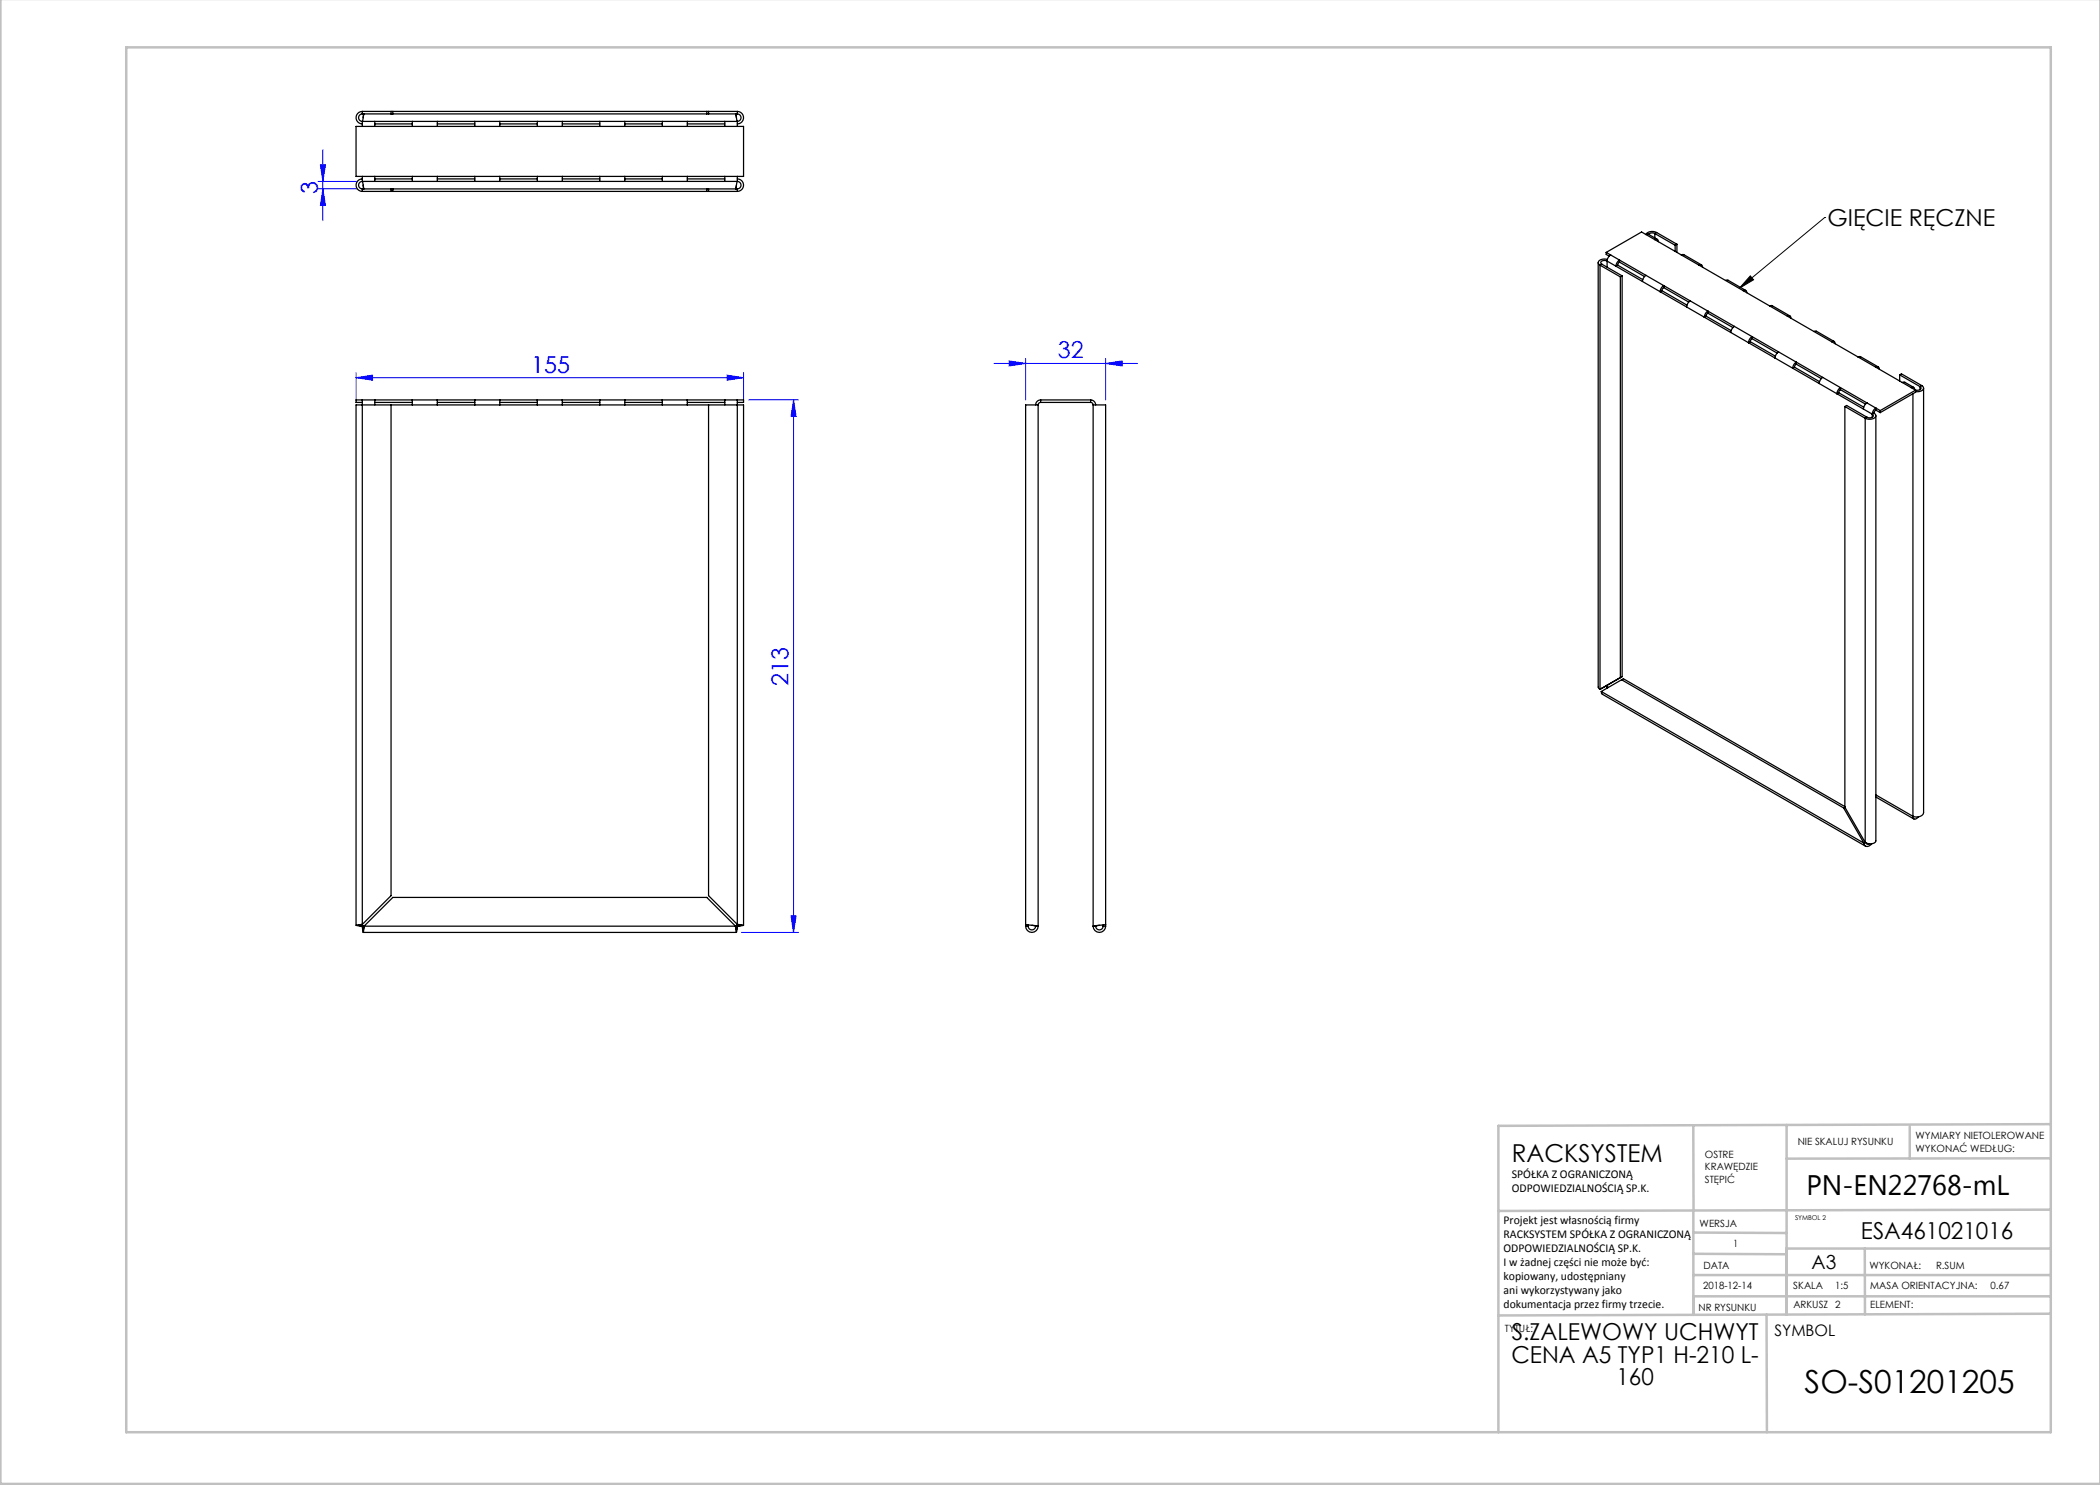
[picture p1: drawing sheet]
<svg xmlns="http://www.w3.org/2000/svg" width="420mm" height="297mm" viewBox="0 0 420 297" stroke-linecap="round" stroke-linejoin="round" font-family="sans-serif">
<path d="M350.1 55.2l.6 .8-2.9 1.7zM364.9 43.5h.1M364.9 43.5l-17.1 14.2" fill="none" stroke="#000" stroke-width=".2"/>
<g fill="none" stroke="#00f" stroke-width=".2">
<path d="M63.6 36.3h7.9M63.6 37.8h7.9M64.1 33h1l-.5 3.3zM64.6 37.8l.5 3.3h-1zM64.6 29.9v14.2M71.2 75.5l3.3-.5v1zM71.2 74.5v5.5M71.2 75.5h77.5M145.4 75l3.3 .5-3.3 .5zM148.7 74.5v5.5M149.7 80h10M158.7 80l.5 3.3h-1z"/>
<path d="M158.7 80v106.5M198.8 72.7h28.7M201.8 72.2l3.3 .5-3.3 .5zM205.1 71.7v8.3M221.1 72.7l3.3-.5v1zM221.1 71.7v8.3M148.3 186.5h11.4M158.2 183.2h1l-.5 3.3z"/>
</g>
<g fill="none" stroke="#c0c0c0" stroke-width=".5">
<path d="M.1 -.1v296.9h419.9M25.2 9.5h385v276.9h-385zM338.7 225.2v16.9M357.3 225v37.9M382 225.4v6.3M410.1 224.8l-110.4 .4v61.2M410.1 231.7h-52.8M338.7 259.3h71.5M338.7 255h71.5M338.7 250.8l18.6 .1M338.7 246.5l18.6 .1M338.7 242.1v20.9"/>
<path d="M373 249.7v13.2M410.1 241.9l-110.4 .3M410.2 249.7h-52.9v13.2M353.3 262.9l.1 23.5M410.2 262.7l-110.5 .4"/>
</g>
<path d="M350.1 55.2l.6 .8-2.9 1.7z" fill="#000"/>
<g fill="#00f">
<path d="M145.4 75l3.3 .5-3.3 .5zM71.2 75.5l3.3-.5v1z"/>
<path d="M201.8 72.2l3.3 .5-3.3 .5zM221.1 72.7l3.3-.5v1z"/>
<path d="M158.7 80l.5 3.3h-1zM158.2 183.2h1l-.5 3.3zM64.1 33h1l-.5 3.3zM64.6 37.8l.5 3.3h-1z"/>
</g>
<g fill="none" stroke="#000" stroke-width=".25">
<path d="M71.2 25.3h77.5v10h-77.5zM72.5 24.3v1M72.5 35.3v1M72.5 22.8a.75 .75 0 0 0-.8 .7 .75 .75 0 0 0 .8 .8M72.5 22.3a1.25 1.25 0 0 0-1.3 1.2 1.25 1.25 0 0 0 1.3 1.3M72.5 36.3a.75 .75 0 0 0-.8 .7 .75 .75 0 0 0 .8 .8M72.5 35.8a1.25 1.25 0 0 0-1.3 1.2 1.25 1.25 0 0 0 1.3 1.3M72.5 36.3l.3 1.5M72.5 22.3v.5M72.5 37.8v.5M72.5 24.3h75M72.5 36.3h75"/>
<path d="M72.5 22.3h75M72.5 22.8h75M72.5 38.3h75M72.5 37.8h75M72.6 37l.1 .8M72.7 22.8l-.1 .7M72.8 22.8l-.3 1.5M75 24.3v1M75 35.3v1M75 24.8h7.5M75 35.8h7.5M78.2 22.3v.5"/>
<path d="M78.2 37.8v.5M78.6 22.3v.5M78.6 37.8v.5M82.5 24.3v1M82.5 35.3v1M87.5 24.3v1M87.5 35.3v1M87.5 24.8h7.5M87.5 35.8h7.5M95 24.3v1M95 35.3v1M100 24.3v1"/>
<path d="M100 35.3v1M100 24.8h7.5M100 35.8h7.5M107.5 24.3v1M107.5 35.3v1M112.5 24.3v1M112.5 35.3v1M112.5 24.8h7.5M112.5 35.8h7.5M120 24.3v1M120 35.3v1M125 24.3v1"/>
<path d="M125 35.3v1M125 24.8h7.5M125 35.8h7.5M132.5 24.3v1M132.5 35.3v1M137.5 24.3v1M137.5 35.3v1M137.5 24.8h7.5M137.5 35.8h7.5M141.4 22.3v.5M141.4 37.8v.5M141.7 22.3v.5"/>
<path d="M141.7 37.8v.5M145 24.3v1M145 35.3v1M147.1 22.8l.4 1.5M147.2 22.8l.1 .7M147.3 37l-.1 .8M147.5 24.3v1M147.5 35.3v1M147.5 22.8a.75 .75 0 0 1 .7 .7 .75 .75 0 0 1-.7 .8M147.5 22.3a1.25 1.25 0 0 1 1.2 1.2 1.25 1.25 0 0 1-1.2 1.3M147.5 36.3a.75 .75 0 0 1 .7 .7 .75 .75 0 0 1-.7 .8M147.5 35.8a1.25 1.25 0 0 1 1.2 1.2 1.25 1.25 0 0 1-1.2 1.3"/>
<path d="M147.5 36.3l-.4 1.5M147.5 22.3v.5M147.5 37.8v.5M319.6 52.5v84.9l.4 .5M320 53l4.1 2.4M320 53v84.9M320.4 52.8l-.4 .2M320.4 52.8l4 2.4M321.2 50.5l54.8 31.6M321.2 50.5l7.1-4.1 53.9 31.1M321.2 50.5v.4l.6 .3M321.4 52.2l-.5-.1a.54 .54 0 0 0-.7 .6l.2 .1"/>
<path d="M321.4 52.2v1.2M321.4 52.2l28.3 16.3M321.5 51.9a1.21 1.21 0 0 0-1.8 .8l.3 .3M322.1 51a1.56 1.56 0 0 0-.7 1.2M323.5 53l5.1 2.9M323.9 52.4v-.4a1.56 1.56 0 0 0-.7 1.2l.3-.2M323.9 52.4l-.4 .6M323.9 52.4l5 2.9M324.1 55.4v80.1M324.4 55.2v80.1l-4.4 2.6M324.4 55.2l-.3 .2M329.2 55.1a1.56 1.56 0 0 0-.7 1.2"/>
<path d="M331 47.9a.43 .43 0 0 1 .5 0 .43 .43 0 0 1 .2 .4M331 46.7l-.9-.1-.4 .3M331 46.7v.9M331 46.7l4 2.4M331.3 46.5a1.59 1.59 0 0 0-2.1 .4h.5l1.8 1M331.3 46.5l4.1 2.3M331.3 46.5l-.3 .2M332.4 58.1l5 2.9M332.7 57.5l-.3 .6M332.7 57.5v-.4a1.56 1.56 0 0 0-.7 1.2l.4-.2M332.7 57.5l5 2.9M335 49.1v1.2"/>
<path d="M335.4 48.8v1.7M335.4 48.8l-.4 .3M336.3 51l.5-.1 3.5 2.1M339.8 53a.43 .43 0 0 1 .5 0 .43 .43 0 0 1 .2 .4M345.1 56.1l.5-.1 3.5 2.1M348.6 58.1a.43 .43 0 0 1 .5 0 .43 .43 0 0 1 .3 .4M72.5 80v1M75 80v1M82.5 80v1M87.5 80v1M95 80v1M100 80v1"/>
<path d="M107.5 80v1M112.5 80v1M120 80v1M125 80v1M132.5 80v1M137.5 80v1M145 80v1M147.5 80v1M208.1 80a1 1 0 0 0-1 1M208.1 80h10M208.1 80v.5M218.1 80a1 1 0 0 1 1 1"/>
<path d="M218.1 80v.5M338 60.2a1.56 1.56 0 0 0-.7 1.2M341.2 63.2l5 2.9M341.6 62.6v-.4a1.56 1.56 0 0 0-.7 1.2l.3-.2M341.6 62.6l-.4 .6M341.6 62.6l5 2.9M346.9 65.3a1.56 1.56 0 0 0-.7 1.2M349.7 68.5l24.8 14.3M350.1 68.3l5 2.9M350.1 68.3l-.4 .2M350.4 67.7v-.4a1.56 1.56 0 0 0-.7 1.2M350.4 67.7l-.3 .6"/>
<path d="M350.4 67.7l5 2.9M353.9 61.2l.5-.1 3.6 2.1M355.7 70.4a1.56 1.56 0 0 0-.7 1.2M357.5 63.2a.43 .43 0 0 1 .5 0 .43 .43 0 0 1 .2 .4M358.9 73.4l5 2.9M359.2 72.8l-.3 .6M359.2 72.8v-.4a1.56 1.56 0 0 0-.7 1.2l.4-.2M359.2 72.8l5.1 2.9M362.8 66.3l.5-.1 3.5 2.1M364.6 75.5a1.56 1.56 0 0 0-.8 1.2M366.3 68.3a.43 .43 0 0 1 .5 0 .43 .43 0 0 1 .2 .4M367.7 78.5l5 2.9"/>
<path d="M368.1 77.9l-.4 .6M368.1 77.9v-.4a1.56 1.56 0 0 0-.7 1.2l.3-.2M368.1 77.9l5 2.9M371.6 71.4h.5l3.6 2M375.2 73.4a.43 .43 0 0 1 .5 0 .43 .43 0 0 1 .2 .5M379.9 75l.4-.2 4.1 2.3M379.9 75l4.1 2.3M379.9 75v1.2M380.5 76.5h.5l1.7 1M382.2 77.5l.9 .5M382.6 78.7v84.6M383.1 78l-7.1 4.1"/>
<path d="M383.1 78v.4l-7.1 4.1M384 77.3l.2 .3a.77 .77 0 0 1-1.3 .2l-.2-.3h-.5M384 77.3v.6M384.4 77.1a.56 .56 0 0 1 .3 .6 .56 .56 0 0 1-.5 .5l-1.1 .1M384.4 77.1l-.4 .2M384.7 77.6v84.9a1.54 1.54 0 0 1-2.1 .8M72.5 81h-1.3v104.1M72.5 80.5h-1.3v-.5h77.5v.5h-1.2M72.5 81v104.2M72.5 81h75M75 80.5h7.5M78.2 81v98.1l-5.7 5.8"/>
<path d="M87.5 80.5h7.5M100 80.5h7.5M112.5 80.5h7.5M125 80.5h7.5M137.5 80.5h7.5M141.7 81v98.1l5.8 5.8M147.5 81h1.2v104.1M147.5 81v104.2M207.6 81h-2.5v104.2M207.6 81v104.2M208.1 80.5l-.3 .1-.2 .4M208.1 80.5h10"/>
<path d="M218.1 80.5l.4 .1 .1 .4M218.6 81h2.5v104.2M218.6 81v104.2M369 81.3l4 2.3M369 81.3l.3-.2 4.1 2.3M369 81.3v80.1M373 83.6v84.9M373.4 80.6a1.56 1.56 0 0 0-.7 1.2M373.4 83.4l-.4 .2M374.5 82.8l.2 .3a.89 .89 0 0 1-1.3 .3M374.5 82.8v.6M374.8 82.6a.56 .56 0 0 1 .4 .6 .56 .56 0 0 1-.5 .5l-1 .1-.7-.2"/>
<path d="M374.8 82.6l-.3 .2M375.2 82v-.4a1.56 1.56 0 0 0-.7 1.2M375.2 82l-.4 .6M375.2 82l.8 .5M375.2 83.1v85.1a1.48 1.48 0 0 1-2.2 .3M376 82.1v.4M320.3 138.3l.2 .5 52.6 30.4M320.3 138.3l52.5 30.3M320.4 137.7l-.4 .2M321.2 137.2l.2 .1M321.4 137.3v.3M321.4 137.3l.3 .2"/>
<path d="M321.4 137.1v.2M324.3 136l-4 2.3M324.3 136l44.4 25.6M324.3 136l.4-.3 44.3 25.6M375.2 159.4l7.6 4.4M375.2 159l7.4 4.3M368.7 161.6l4.1 7M369 161.4l4 7.1M369 161.4l-.3 .2M372.8 168.6l.3 .6a1.08 1.08 0 0 0 1.2-.4M373 168.5l-.2 .1M373.2 168.6l.2 .2h.5"/>
<path d="M382.6 163.3l.2 .5a.87 .87 0 0 0 .9-.4M72.5 185.2l.1 1.3 .2-1.3M72.5 184.9l-1.3 .2 1.3 .1M72.5 185.2l.1 .8 .2-.8M72.5 184.9l-.8 .2 .8 .1M72.5 185.2h75M72.6 186.5h74.7M72.8 185.2l5.8-5.7h62.8l5.7 5.7M147.1 185.2l.2 1.3 .2-1.3M147.1 185.2l.2 .8 .2-.8M147.5 184.9l1.2 .2-1.2 .1M147.5 184.9l.7 .2-.7 .1"/>
<path d="M205.1 184.9l2.5 .3M205.1 185.2a1.25 1.25 0 0 0 1.3 1.3 1.25 1.25 0 0 0 1.2-1.3M205.1 185.2h.5M205.6 185.2a.75 .75 0 0 0 .8 .8 .75 .75 0 0 0 .7-.8M205.6 185v.2M206.4 185.1l.7 .1M207.1 185.2h.5M218.6 185.2a1.25 1.25 0 0 0 1.3 1.3 1.25 1.25 0 0 0 1.2-1.3M218.6 185.2h.5M219.1 185.2a.75 .75 0 0 0 .8 .8 .75 .75 0 0 0 .7-.8M219.2 185.2h-.1M219.9 185.1l-.8 .1"/>
<path d="M220.6 185.2h.5M220.6 185v.2M221.1 184.9l-2.5 .3"/>
</g>
<text font-size="6.3" x="360.9" y="278.5">SO-S01201205</text>
<text font-size="5.6" x="361.3" y="239.1">PN-EN22768-mL</text>
<text font-size="4.9" x="302.4" y="232.4">RACKSYSTEM</text>
<g font-size="4.7" fill="#00f">
<text x="63.6" y="38.8" transform="rotate(-90 63.6 38.8)">3</text>
<text x="211.6" y="71.7">32</text>
<text x="106.2" y="74.5">155</text>
<text x="157.7" y="137.1" transform="rotate(-90 157.7 137.1)">213</text>
</g>
<g font-size="4.7">
<text x="365.5" y="45.3">GIĘCIE RĘCZNE</text>
<text x="372.2" y="247.8">ESA461021016</text>
<text x="302.3" y="268.1">S.ZALEWOWY UCHWYT</text>
<text x="302.3" y="272.6">CENA A5 TYP1 H-210 L-</text>
<text x="323.3" y="277.1">160</text>
</g>
<text font-size="3.9" x="362.3" y="253.8">A3</text>
<text font-size="3.2" x="354.9" y="267.2">SYMBOL</text>
<g font-size="2.4">
<text x="302.4" y="235.6">SPÓŁKA Z OGRANICZONĄ</text>
<text x="302.4" y="238.4">ODPOWIEDZIALNOŚCIĄ SP.K.</text>
<text x="300.7" y="244.7">Projekt jest własnością firmy</text>
<text x="300.7" y="247.5">RACKSYSTEM SPÓŁKA Z OGRANICZONĄ</text>
<text x="300.7" y="250.3">ODPOWIEDZIALNOŚCIĄ SP.K.</text>
<text x="300.7" y="253.1">I w żadnej części nie może być:</text>
<text x="300.7" y="256">kopiowany, udostępniany</text>
<text x="300.7" y="258.8">ani wykorzystywany jako</text>
<text x="300.7" y="261.6">dokumentacja przez firmy trzecie.</text>
</g>
<g font-size="2">
<text x="383.1" y="227.9">WYMIARY NIETOLEROWANE</text>
<text x="341" y="231.6">OSTRE</text>
<text x="359.5" y="228.9">NIE SKALUJ RYSUNKU</text>
<text x="383.1" y="230.4">WYKONAĆ WEDŁUG:</text>
<text x="341" y="234.1">KRAWĘDZIE</text>
<text x="341" y="236.6">STĘPIĆ</text>
<text x="339.9" y="245.4">WERSJA</text>
<text x="346.6" y="249.5">1</text>
<text x="340.6" y="257.7">2018-12-14</text>
<text x="340.7" y="253.8">DATA</text>
<text x="358.7" y="257.7">SKALA</text>
<text x="367" y="257.7">1:5</text>
<text x="373.9" y="253.8">WYKONAŁ:</text>
<text x="374.1" y="257.7">MASA ORIENTACYJNA:</text>
<text x="387.2" y="253.8">R.SUM</text>
<text x="398.1" y="257.7">0.67</text>
<text x="339.7" y="262.3">NR RYSUNKU</text>
<text x="358.7" y="261.7">ARKUSZ 2</text>
<text x="374.1" y="261.7">ELEMENT:</text>
<text x="301" y="266.4">TYTUŁ:</text>
</g>
<text font-size="1.3" x="359" y="244">SYMBOL 2</text>
</svg>
